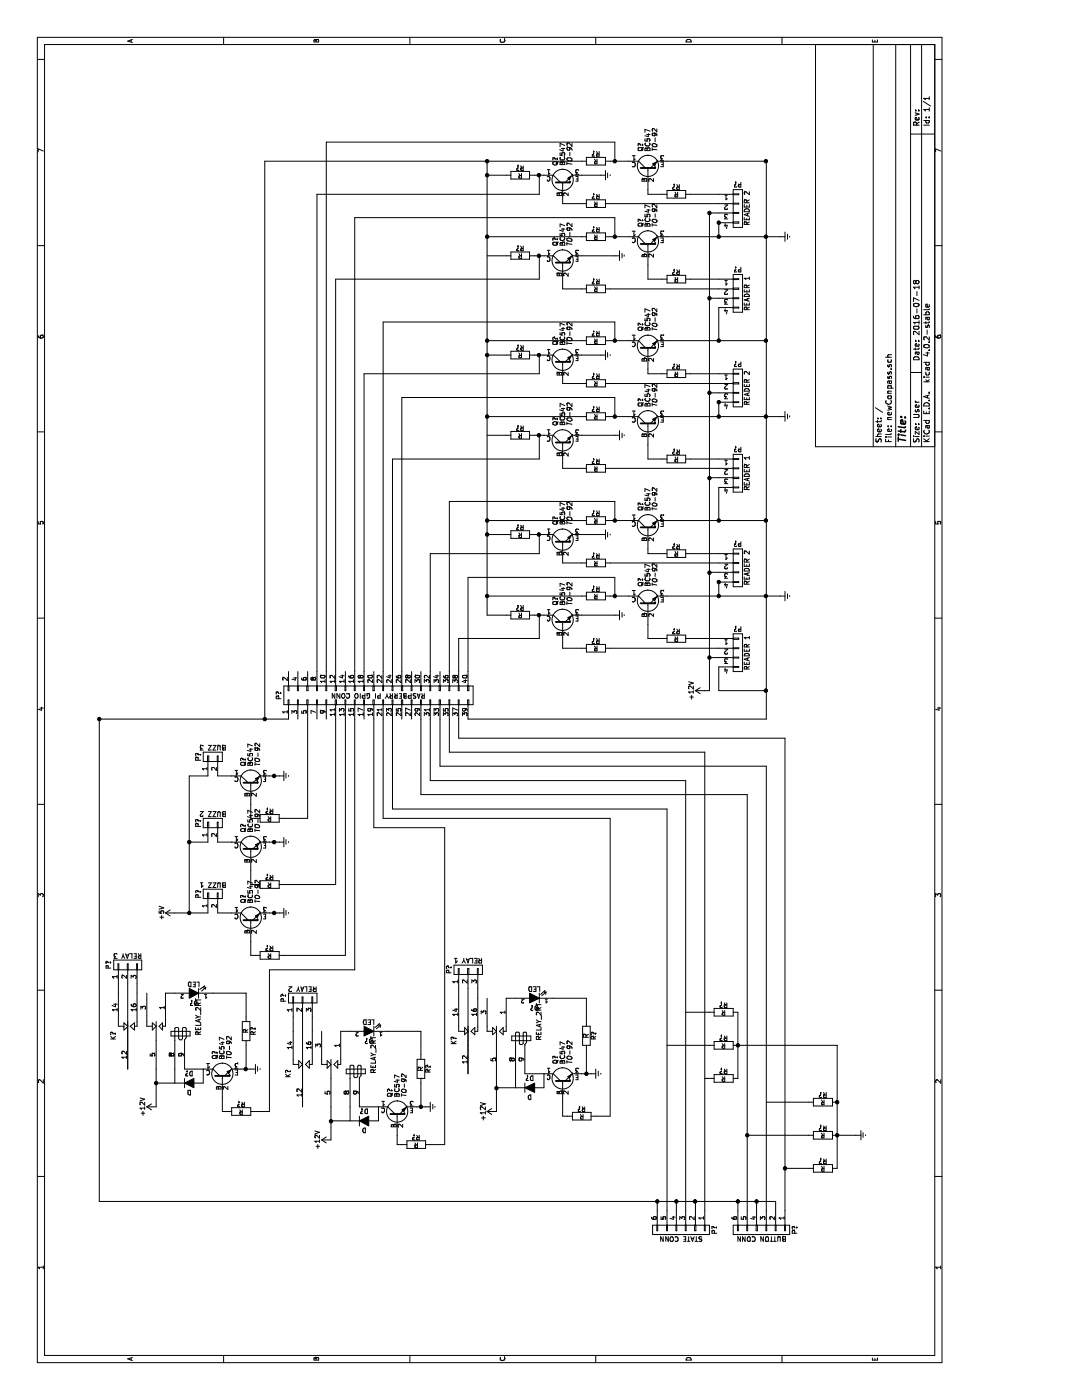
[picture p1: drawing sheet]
EESchema Schematic File Version 2
LIBS:power
LIBS:device
LIBS:transistors
LIBS:conn
LIBS:linear
LIBS:regul
LIBS:74xx
LIBS:cmos4000
LIBS:adc-dac
LIBS:memory
LIBS:xilinx
LIBS:microcontrollers
LIBS:dsp
LIBS:microchip
LIBS:analog_switches
LIBS:motorola
LIBS:texas
LIBS:intel
LIBS:audio
LIBS:interface
LIBS:digital-audio
LIBS:philips
LIBS:display
LIBS:cypress
LIBS:siliconi
LIBS:opto
LIBS:atmel
LIBS:contrib
LIBS:valves
LIBS:newConpass-cache
EELAYER 25 0
EELAYER END
$Descr User 14803 10354
encoding utf-8
Sheet 1 1
Title ""
Date "2016-07-18"
Rev ""
Comp ""
Comment1 ""
Comment2 ""
Comment3 ""
Comment4 ""
$EndDescr
$Comp
L CONN_02X20 P?
U 1 1
P 7450 4000
F 0 "P?" H 7450 5050 50  0000 C CNN
F 1 "RASPBERRY PI GPIO CONN" V 7450 4000 50  0000 C CNN
F 2 "" H 7450 3050 50  0000 C CNN
F 3 "" H 7450 3050 50  0000 C CNN
	1    7450 4000
	1    0    0    -1  
$EndComp
$Comp
L CONN_01X04 P?
U 1 1
P 7900 7800
F 0 "P?" H 7900 8050 50  0000 C CNN
F 1 "READER 1" V 8000 7800 50  0000 C CNN
F 2 "" H 7900 7800 50  0000 C CNN
F 3 "" H 7900 7800 50  0000 C CNN
	1    7900 7800
	0    1    1    0   
$EndComp
$Comp
L BC547 Q?
U 1 1
P 8400 6850
F 0 "Q?" H 8600 6925 50  0000 L CNN
F 1 "BC547" H 8600 6850 50  0000 L CNN
F 2 "TO-92" H 8600 6775 50  0000 L CIN
F 3 "" H 8400 6850 50  0000 L CNN
	1    8400 6850
	1    0    0    -1  
$EndComp
$Comp
L R R?
U 1 1
P 8050 7150
F 0 "R?" V 8130 7150 50  0000 C CNN
F 1 "R" V 8050 7150 50  0000 C CNN
F 2 "" V 7980 7150 50  0000 C CNN
F 3 "" H 8050 7150 50  0000 C CNN
	1    8050 7150
	1    0    0    -1  
$EndComp
$Comp
L R R?
U 1 1
P 7950 6300
F 0 "R?" V 8030 6300 50  0000 C CNN
F 1 "R" V 7950 6300 50  0000 C CNN
F 2 "" V 7880 6300 50  0000 C CNN
F 3 "" H 7950 6300 50  0000 C CNN
	1    7950 6300
	1    0    0    -1  
$EndComp
$Comp
L Earth #PWR?
U 1 1
P 8500 8250
F 0 "#PWR?" H 8500 8000 50  0001 C CNN
F 1 "Earth" H 8500 8100 50  0001 C CNN
F 2 "" H 8500 8250 50  0000 C CNN
F 3 "" H 8500 8250 50  0000 C CNN
	1    8500 8250
	1    0    0    -1  
$EndComp
$Comp
L CONN_01X04 P?
U 1 1
P 8800 7800
F 0 "P?" H 8800 8050 50  0000 C CNN
F 1 "READER 2" V 8900 7800 50  0000 C CNN
F 2 "" H 8800 7800 50  0000 C CNN
F 3 "" H 8800 7800 50  0000 C CNN
	1    8800 7800
	0    1    1    0   
$EndComp
$Comp
L BC547 Q?
U 1 1
P 9200 6850
F 0 "Q?" H 9400 6925 50  0000 L CNN
F 1 "BC547" H 9400 6850 50  0000 L CNN
F 2 "TO-92" H 9400 6775 50  0000 L CIN
F 3 "" H 9200 6850 50  0000 L CNN
	1    9200 6850
	1    0    0    -1  
$EndComp
$Comp
L R R?
U 1 1
P 8950 7150
F 0 "R?" V 9030 7150 50  0000 C CNN
F 1 "R" V 8950 7150 50  0000 C CNN
F 2 "" V 8880 7150 50  0000 C CNN
F 3 "" H 8950 7150 50  0000 C CNN
	1    8950 7150
	1    0    0    -1  
$EndComp
$Comp
L R R?
U 1 1
P 8850 6300
F 0 "R?" V 8930 6300 50  0000 C CNN
F 1 "R" V 8850 6300 50  0000 C CNN
F 2 "" V 8780 6300 50  0000 C CNN
F 3 "" H 8850 6300 50  0000 C CNN
	1    8850 6300
	1    0    0    -1  
$EndComp
$Comp
L BC547 Q?
U 1 1
P 9050 5950
F 0 "Q?" H 9250 6025 50  0000 L CNN
F 1 "BC547" H 9250 5950 50  0000 L CNN
F 2 "TO-92" H 9250 5875 50  0000 L CIN
F 3 "" H 9050 5950 50  0000 L CNN
	1    9050 5950
	1    0    0    -1  
$EndComp
$Comp
L Earth #PWR?
U 1 1
P 9150 6350
F 0 "#PWR?" H 9150 6100 50  0001 C CNN
F 1 "Earth" H 9150 6200 50  0001 C CNN
F 2 "" H 9150 6350 50  0000 C CNN
F 3 "" H 9150 6350 50  0000 C CNN
	1    9150 6350
	1    0    0    -1  
$EndComp
$Comp
L +12V #PWR?
U 1 1
P 7500 7450
F 0 "#PWR?" H 7500 7300 50  0001 C CNN
F 1 "+12V" H 7500 7590 50  0000 C CNN
F 2 "" H 7500 7450 50  0000 C CNN
F 3 "" H 7500 7450 50  0000 C CNN
	1    7500 7450
	1    0    0    -1  
$EndComp
$Comp
L BC547 Q?
U 1 1
P 3350 5950
F 0 "Q?" H 3550 6025 50  0000 L CNN
F 1 "BC547" H 3550 5950 50  0000 L CNN
F 2 "TO-92" H 3550 5875 50  0000 L CIN
F 3 "" H 3350 5950 50  0000 L CNN
	1    3350 5950
	1    0    0    -1  
$EndComp
$Comp
L D D?
U 1 1
P 3300 5600
F 0 "D?" H 3300 5700 50  0000 C CNN
F 1 "D" H 3300 5500 50  0000 C CNN
F 2 "" H 3300 5600 50  0000 C CNN
F 3 "" H 3300 5600 50  0000 C CNN
	1    3300 5600
	0    1    1    0   
$EndComp
$Comp
L RELAY_2RT K?
U 1 1
P 3850 5200
F 0 "K?" H 3800 5600 50  0000 C CNN
F 1 "RELAY_2RT" H 4000 4700 50  0000 C CNN
F 2 "" H 3850 5200 50  0000 C CNN
F 3 "" H 3850 5200 50  0000 C CNN
	1    3850 5200
	1    0    0    -1  
$EndComp
$Comp
L R R?
U 1 1
P 3000 6150
F 0 "R?" V 3080 6150 50  0000 C CNN
F 1 "R" V 3000 6150 50  0000 C CNN
F 2 "" V 2930 6150 50  0000 C CNN
F 3 "" H 3000 6150 50  0000 C CNN
	1    3000 6150
	1    0    0    -1  
$EndComp
$Comp
L Earth #PWR?
U 1 1
P 3450 6250
F 0 "#PWR?" H 3450 6000 50  0001 C CNN
F 1 "Earth" H 3450 6100 50  0001 C CNN
F 2 "" H 3450 6250 50  0000 C CNN
F 3 "" H 3450 6250 50  0000 C CNN
	1    3450 6250
	1    0    0    -1  
$EndComp
$Comp
L LED D?
U 1 1
P 4250 5650
F 0 "D?" H 4250 5750 50  0000 C CNN
F 1 "LED" H 4250 5550 50  0000 C CNN
F 2 "" H 4250 5650 50  0000 C CNN
F 3 "" H 4250 5650 50  0000 C CNN
	1    4250 5650
	0    -1   -1   0   
$EndComp
$Comp
L +12V #PWR?
U 1 1
P 3050 5250
F 0 "#PWR?" H 3050 5100 50  0001 C CNN
F 1 "+12V" H 3050 5390 50  0000 C CNN
F 2 "" H 3050 5250 50  0000 C CNN
F 3 "" H 3050 5250 50  0000 C CNN
	1    3050 5250
	1    0    0    -1  
$EndComp
$Comp
L BC547 Q?
U 1 1
P 3000 4200
F 0 "Q?" H 3200 4275 50  0000 L CNN
F 1 "BC547" H 3200 4200 50  0000 L CNN
F 2 "TO-92" H 3200 4125 50  0000 L CIN
F 3 "" H 3000 4200 50  0000 L CNN
	1    3000 4200
	1    0    0    -1  
$EndComp
$Comp
L D D?
U 1 1
P 2950 3850
F 0 "D?" H 2950 3950 50  0000 C CNN
F 1 "D" H 2950 3750 50  0000 C CNN
F 2 "" H 2950 3850 50  0000 C CNN
F 3 "" H 2950 3850 50  0000 C CNN
	1    2950 3850
	0    1    1    0   
$EndComp
$Comp
L RELAY_2RT K?
U 1 1
P 3500 3450
F 0 "K?" H 3450 3850 50  0000 C CNN
F 1 "RELAY_2RT" H 3650 2950 50  0000 C CNN
F 2 "" H 3500 3450 50  0000 C CNN
F 3 "" H 3500 3450 50  0000 C CNN
	1    3500 3450
	1    0    0    -1  
$EndComp
$Comp
L R R?
U 1 1
P 2700 4400
F 0 "R?" V 2780 4400 50  0000 C CNN
F 1 "R" V 2700 4400 50  0000 C CNN
F 2 "" V 2630 4400 50  0000 C CNN
F 3 "" H 2700 4400 50  0000 C CNN
	1    2700 4400
	1    0    0    -1  
$EndComp
$Comp
L Earth #PWR?
U 1 1
P 3100 4500
F 0 "#PWR?" H 3100 4250 50  0001 C CNN
F 1 "Earth" H 3100 4350 50  0001 C CNN
F 2 "" H 3100 4500 50  0000 C CNN
F 3 "" H 3100 4500 50  0000 C CNN
	1    3100 4500
	1    0    0    -1  
$EndComp
$Comp
L LED D?
U 1 1
P 3900 3900
F 0 "D?" H 3900 4000 50  0000 C CNN
F 1 "LED" H 3900 3800 50  0000 C CNN
F 2 "" H 3900 3900 50  0000 C CNN
F 3 "" H 3900 3900 50  0000 C CNN
	1    3900 3900
	0    -1   -1   0   
$EndComp
$Comp
L +12V #PWR?
U 1 1
P 2750 3500
F 0 "#PWR?" H 2750 3350 50  0001 C CNN
F 1 "+12V" H 2750 3640 50  0000 C CNN
F 2 "" H 2750 3500 50  0000 C CNN
F 3 "" H 2750 3500 50  0000 C CNN
	1    2750 3500
	1    0    0    -1  
$EndComp
$Comp
L BC547 Q?
U 1 1
P 3400 2350
F 0 "Q?" H 3600 2425 50  0000 L CNN
F 1 "BC547" H 3600 2350 50  0000 L CNN
F 2 "TO-92" H 3600 2275 50  0000 L CIN
F 3 "" H 3400 2350 50  0000 L CNN
	1    3400 2350
	1    0    0    -1  
$EndComp
$Comp
L D D?
U 1 1
P 3350 2000
F 0 "D?" H 3350 2100 50  0000 C CNN
F 1 "D" H 3350 1900 50  0000 C CNN
F 2 "" H 3350 2000 50  0000 C CNN
F 3 "" H 3350 2000 50  0000 C CNN
	1    3350 2000
	0    1    1    0   
$EndComp
$Comp
L RELAY_2RT K?
U 1 1
P 3900 1600
F 0 "K?" H 3850 2000 50  0000 C CNN
F 1 "RELAY_2RT" H 4050 1100 50  0000 C CNN
F 2 "" H 3900 1600 50  0000 C CNN
F 3 "" H 3900 1600 50  0000 C CNN
	1    3900 1600
	1    0    0    -1  
$EndComp
$Comp
L R R?
U 1 1
P 3050 2550
F 0 "R?" V 3130 2550 50  0000 C CNN
F 1 "R" V 3050 2550 50  0000 C CNN
F 2 "" V 2980 2550 50  0000 C CNN
F 3 "" H 3050 2550 50  0000 C CNN
	1    3050 2550
	1    0    0    -1  
$EndComp
$Comp
L Earth #PWR?
U 1 1
P 3500 2650
F 0 "#PWR?" H 3500 2400 50  0001 C CNN
F 1 "Earth" H 3500 2500 50  0001 C CNN
F 2 "" H 3500 2650 50  0000 C CNN
F 3 "" H 3500 2650 50  0000 C CNN
	1    3500 2650
	1    0    0    -1  
$EndComp
$Comp
L LED D?
U 1 1
P 4300 2050
F 0 "D?" H 4300 2150 50  0000 C CNN
F 1 "LED" H 4300 1950 50  0000 C CNN
F 2 "" H 4300 2050 50  0000 C CNN
F 3 "" H 4300 2050 50  0000 C CNN
	1    4300 2050
	0    -1   -1   0   
$EndComp
$Comp
L +12V #PWR?
U 1 1
P 3100 1650
F 0 "#PWR?" H 3100 1500 50  0001 C CNN
F 1 "+12V" H 3100 1790 50  0000 C CNN
F 2 "" H 3100 1650 50  0000 C CNN
F 3 "" H 3100 1650 50  0000 C CNN
	1    3100 1650
	1    0    0    -1  
$EndComp
$Comp
L BC547 Q?
U 1 1
P 5050 2650
F 0 "Q?" H 5250 2725 50  0000 L CNN
F 1 "BC547" H 5250 2650 50  0000 L CNN
F 2 "TO-92" H 5250 2575 50  0000 L CIN
F 3 "" H 5050 2650 50  0000 L CNN
	1    5050 2650
	1    0    0    -1  
$EndComp
$Comp
L R R?
U 1 1
P 4700 2850
F 0 "R?" V 4780 2850 50  0000 C CNN
F 1 "R" V 4700 2850 50  0000 C CNN
F 2 "" V 4630 2850 50  0000 C CNN
F 3 "" H 4700 2850 50  0000 C CNN
	1    4700 2850
	1    0    0    -1  
$EndComp
$Comp
L Earth #PWR?
U 1 1
P 5150 2950
F 0 "#PWR?" H 5150 2700 50  0001 C CNN
F 1 "Earth" H 5150 2800 50  0001 C CNN
F 2 "" H 5150 2950 50  0000 C CNN
F 3 "" H 5150 2950 50  0000 C CNN
	1    5150 2950
	1    0    0    -1  
$EndComp
$Comp
L BC547 Q?
U 1 1
P 5800 2650
F 0 "Q?" H 6000 2725 50  0000 L CNN
F 1 "BC547" H 6000 2650 50  0000 L CNN
F 2 "TO-92" H 6000 2575 50  0000 L CIN
F 3 "" H 5800 2650 50  0000 L CNN
	1    5800 2650
	1    0    0    -1  
$EndComp
$Comp
L R R?
U 1 1
P 5450 2850
F 0 "R?" V 5530 2850 50  0000 C CNN
F 1 "R" V 5450 2850 50  0000 C CNN
F 2 "" V 5380 2850 50  0000 C CNN
F 3 "" H 5450 2850 50  0000 C CNN
	1    5450 2850
	1    0    0    -1  
$EndComp
$Comp
L Earth #PWR?
U 1 1
P 5900 2950
F 0 "#PWR?" H 5900 2700 50  0001 C CNN
F 1 "Earth" H 5900 2800 50  0001 C CNN
F 2 "" H 5900 2950 50  0000 C CNN
F 3 "" H 5900 2950 50  0000 C CNN
	1    5900 2950
	1    0    0    -1  
$EndComp
$Comp
L BC547 Q?
U 1 1
P 6500 2650
F 0 "Q?" H 6700 2725 50  0000 L CNN
F 1 "BC547" H 6700 2650 50  0000 L CNN
F 2 "TO-92" H 6700 2575 50  0000 L CIN
F 3 "" H 6500 2650 50  0000 L CNN
	1    6500 2650
	1    0    0    -1  
$EndComp
$Comp
L R R?
U 1 1
P 6150 2850
F 0 "R?" V 6230 2850 50  0000 C CNN
F 1 "R" V 6150 2850 50  0000 C CNN
F 2 "" V 6080 2850 50  0000 C CNN
F 3 "" H 6150 2850 50  0000 C CNN
	1    6150 2850
	1    0    0    -1  
$EndComp
$Comp
L Earth #PWR?
U 1 1
P 6600 2950
F 0 "#PWR?" H 6600 2700 50  0001 C CNN
F 1 "Earth" H 6600 2800 50  0001 C CNN
F 2 "" H 6600 2950 50  0000 C CNN
F 3 "" H 6600 2950 50  0000 C CNN
	1    6600 2950
	1    0    0    -1  
$EndComp
$Comp
L +5V #PWR?
U 1 1
P 5150 1850
F 0 "#PWR?" H 5150 1700 50  0001 C CNN
F 1 "+5V" H 5150 1990 50  0000 C CNN
F 2 "" H 5150 1850 50  0000 C CNN
F 3 "" H 5150 1850 50  0000 C CNN
	1    5150 1850
	1    0    0    -1  
$EndComp
$Comp
L R R?
U 1 1
P 3900 2600
F 0 "R?" V 3980 2600 50  0000 C CNN
F 1 "R" V 3900 2600 50  0000 C CNN
F 2 "" V 3830 2600 50  0000 C CNN
F 3 "" H 3900 2600 50  0000 C CNN
	1    3900 2600
	0    1    1    0   
$EndComp
$Comp
L R R?
U 1 1
P 3500 4450
F 0 "R?" V 3580 4450 50  0000 C CNN
F 1 "R" V 3500 4450 50  0000 C CNN
F 2 "" V 3430 4450 50  0000 C CNN
F 3 "" H 3500 4450 50  0000 C CNN
	1    3500 4450
	0    1    1    0   
$EndComp
$Comp
L R R?
U 1 1
P 3850 6200
F 0 "R?" V 3930 6200 50  0000 C CNN
F 1 "R" V 3850 6200 50  0000 C CNN
F 2 "" V 3780 6200 50  0000 C CNN
F 3 "" H 3850 6200 50  0000 C CNN
	1    3850 6200
	0    1    1    0   
$EndComp
$Comp
L CONN_01X02 P?
U 1 1
P 5350 2250
F 0 "P?" H 5350 2400 50  0000 C CNN
F 1 "BUZZ 1" V 5450 2250 50  0000 C CNN
F 2 "" H 5350 2250 50  0000 C CNN
F 3 "" H 5350 2250 50  0000 C CNN
	1    5350 2250
	1    0    0    -1  
$EndComp
$Comp
L CONN_01X02 P?
U 1 1
P 6100 2250
F 0 "P?" H 6100 2400 50  0000 C CNN
F 1 "BUZZ 2" V 6200 2250 50  0000 C CNN
F 2 "" H 6100 2250 50  0000 C CNN
F 3 "" H 6100 2250 50  0000 C CNN
	1    6100 2250
	1    0    0    -1  
$EndComp
$Comp
L CONN_01X02 P?
U 1 1
P 6800 2250
F 0 "P?" H 6800 2400 50  0000 C CNN
F 1 "BUZZ 3" V 6900 2250 50  0000 C CNN
F 2 "" H 6800 2250 50  0000 C CNN
F 3 "" H 6800 2250 50  0000 C CNN
	1    6800 2250
	1    0    0    -1  
$EndComp
$Comp
L CONN_01X03 P?
U 1 1
P 4250 3200
F 0 "P?" H 4250 3400 50  0000 C CNN
F 1 "RELAY 2" V 4350 3200 50  0000 C CNN
F 2 "" H 4250 3200 50  0000 C CNN
F 3 "" H 4250 3200 50  0000 C CNN
	1    4250 3200
	1    0    0    -1  
$EndComp
$Comp
L CONN_01X03 P?
U 1 1
P 4550 4950
F 0 "P?" H 4550 5150 50  0000 C CNN
F 1 "RELAY 1" V 4650 4950 50  0000 C CNN
F 2 "" H 4550 4950 50  0000 C CNN
F 3 "" H 4550 4950 50  0000 C CNN
	1    4550 4950
	1    0    0    -1  
$EndComp
$Comp
L CONN_01X03 P?
U 1 1
P 4600 1350
F 0 "P?" H 4600 1550 50  0000 C CNN
F 1 "RELAY 3" V 4700 1350 50  0000 C CNN
F 2 "" H 4600 1350 50  0000 C CNN
F 3 "" H 4600 1350 50  0000 C CNN
	1    4600 1350
	1    0    0    -1  
$EndComp
$Comp
L CONN_01X06 P?
U 1 1
P 1800 7200
F 0 "P?" H 1800 7550 50  0000 C CNN
F 1 "STATE CONN" V 1900 7200 50  0000 C CNN
F 2 "" H 1800 7200 50  0000 C CNN
F 3 "" H 1800 7200 50  0000 C CNN
	1    1800 7200
	-1   0    0    1   
$EndComp
$Comp
L CONN_01X06 P?
U 1 1
P 1800 8050
F 0 "P?" H 1800 8400 50  0000 C CNN
F 1 "BUTTON CONN" V 1900 8050 50  0000 C CNN
F 2 "" H 1800 8050 50  0000 C CNN
F 3 "" H 1800 8050 50  0000 C CNN
	1    1800 8050
	-1   0    0    1   
$EndComp
$Comp
L R R?
U 1 1
P 8500 6300
F 0 "R?" V 8580 6300 50  0000 C CNN
F 1 "R" V 8500 6300 50  0000 C CNN
F 2 "" V 8430 6300 50  0000 C CNN
F 3 "" H 8500 6300 50  0000 C CNN
	1    8500 6300
	1    0    0    -1  
$EndComp
$Comp
L BC547 Q?
U 1 1
P 8200 5950
F 0 "Q?" H 8400 6025 50  0000 L CNN
F 1 "BC547" H 8400 5950 50  0000 L CNN
F 2 "TO-92" H 8400 5875 50  0000 L CIN
F 3 "" H 8200 5950 50  0000 L CNN
	1    8200 5950
	1    0    0    -1  
$EndComp
$Comp
L R R?
U 1 1
P 8300 5500
F 0 "R?" V 8380 5500 50  0000 C CNN
F 1 "R" V 8300 5500 50  0000 C CNN
F 2 "" V 8230 5500 50  0000 C CNN
F 3 "" H 8300 5500 50  0000 C CNN
	1    8300 5500
	1    0    0    -1  
$EndComp
$Comp
L Earth #PWR?
U 1 1
P 8300 6500
F 0 "#PWR?" H 8300 6250 50  0001 C CNN
F 1 "Earth" H 8300 6350 50  0001 C CNN
F 2 "" H 8300 6500 50  0000 C CNN
F 3 "" H 8300 6500 50  0000 C CNN
	1    8300 6500
	1    0    0    -1  
$EndComp
$Comp
L R R?
U 1 1
P 9150 5500
F 0 "R?" V 9230 5500 50  0000 C CNN
F 1 "R" V 9150 5500 50  0000 C CNN
F 2 "" V 9080 5500 50  0000 C CNN
F 3 "" H 9150 5500 50  0000 C CNN
	1    9150 5500
	1    0    0    -1  
$EndComp
$Comp
L R R?
U 1 1
P 9300 6300
F 0 "R?" V 9380 6300 50  0000 C CNN
F 1 "R" V 9300 6300 50  0000 C CNN
F 2 "" V 9230 6300 50  0000 C CNN
F 3 "" H 9300 6300 50  0000 C CNN
	1    9300 6300
	1    0    0    -1  
$EndComp
$Comp
L CONN_01X04 P?
U 1 1
P 9800 7800
F 0 "P?" H 9800 8050 50  0000 C CNN
F 1 "READER 1" V 9900 7800 50  0000 C CNN
F 2 "" H 9800 7800 50  0000 C CNN
F 3 "" H 9800 7800 50  0000 C CNN
	1    9800 7800
	0    1    1    0   
$EndComp
$Comp
L BC547 Q?
U 1 1
P 10300 6850
F 0 "Q?" H 10500 6925 50  0000 L CNN
F 1 "BC547" H 10500 6850 50  0000 L CNN
F 2 "TO-92" H 10500 6775 50  0000 L CIN
F 3 "" H 10300 6850 50  0000 L CNN
	1    10300 6850
	1    0    0    -1  
$EndComp
$Comp
L R R?
U 1 1
P 9950 7150
F 0 "R?" V 10030 7150 50  0000 C CNN
F 1 "R" V 9950 7150 50  0000 C CNN
F 2 "" V 9880 7150 50  0000 C CNN
F 3 "" H 9950 7150 50  0000 C CNN
	1    9950 7150
	1    0    0    -1  
$EndComp
$Comp
L R R?
U 1 1
P 9850 6300
F 0 "R?" V 9930 6300 50  0000 C CNN
F 1 "R" V 9850 6300 50  0000 C CNN
F 2 "" V 9780 6300 50  0000 C CNN
F 3 "" H 9850 6300 50  0000 C CNN
	1    9850 6300
	1    0    0    -1  
$EndComp
$Comp
L Earth #PWR?
U 1 1
P 10400 8250
F 0 "#PWR?" H 10400 8000 50  0001 C CNN
F 1 "Earth" H 10400 8100 50  0001 C CNN
F 2 "" H 10400 8250 50  0000 C CNN
F 3 "" H 10400 8250 50  0000 C CNN
	1    10400 8250
	1    0    0    -1  
$EndComp
$Comp
L CONN_01X04 P?
U 1 1
P 10700 7800
F 0 "P?" H 10700 8050 50  0000 C CNN
F 1 "READER 2" V 10800 7800 50  0000 C CNN
F 2 "" H 10700 7800 50  0000 C CNN
F 3 "" H 10700 7800 50  0000 C CNN
	1    10700 7800
	0    1    1    0   
$EndComp
$Comp
L BC547 Q?
U 1 1
P 11100 6850
F 0 "Q?" H 11300 6925 50  0000 L CNN
F 1 "BC547" H 11300 6850 50  0000 L CNN
F 2 "TO-92" H 11300 6775 50  0000 L CIN
F 3 "" H 11100 6850 50  0000 L CNN
	1    11100 6850
	1    0    0    -1  
$EndComp
$Comp
L R R?
U 1 1
P 10850 7150
F 0 "R?" V 10930 7150 50  0000 C CNN
F 1 "R" V 10850 7150 50  0000 C CNN
F 2 "" V 10780 7150 50  0000 C CNN
F 3 "" H 10850 7150 50  0000 C CNN
	1    10850 7150
	1    0    0    -1  
$EndComp
$Comp
L R R?
U 1 1
P 10750 6300
F 0 "R?" V 10830 6300 50  0000 C CNN
F 1 "R" V 10750 6300 50  0000 C CNN
F 2 "" V 10680 6300 50  0000 C CNN
F 3 "" H 10750 6300 50  0000 C CNN
	1    10750 6300
	1    0    0    -1  
$EndComp
$Comp
L BC547 Q?
U 1 1
P 10950 5950
F 0 "Q?" H 11150 6025 50  0000 L CNN
F 1 "BC547" H 11150 5950 50  0000 L CNN
F 2 "TO-92" H 11150 5875 50  0000 L CIN
F 3 "" H 10950 5950 50  0000 L CNN
	1    10950 5950
	1    0    0    -1  
$EndComp
$Comp
L Earth #PWR?
U 1 1
P 11050 6350
F 0 "#PWR?" H 11050 6100 50  0001 C CNN
F 1 "Earth" H 11050 6200 50  0001 C CNN
F 2 "" H 11050 6350 50  0000 C CNN
F 3 "" H 11050 6350 50  0000 C CNN
	1    11050 6350
	1    0    0    -1  
$EndComp
$Comp
L R R?
U 1 1
P 10400 6300
F 0 "R?" V 10480 6300 50  0000 C CNN
F 1 "R" V 10400 6300 50  0000 C CNN
F 2 "" V 10330 6300 50  0000 C CNN
F 3 "" H 10400 6300 50  0000 C CNN
	1    10400 6300
	1    0    0    -1  
$EndComp
$Comp
L BC547 Q?
U 1 1
P 10100 5950
F 0 "Q?" H 10300 6025 50  0000 L CNN
F 1 "BC547" H 10300 5950 50  0000 L CNN
F 2 "TO-92" H 10300 5875 50  0000 L CIN
F 3 "" H 10100 5950 50  0000 L CNN
	1    10100 5950
	1    0    0    -1  
$EndComp
$Comp
L R R?
U 1 1
P 10200 5500
F 0 "R?" V 10280 5500 50  0000 C CNN
F 1 "R" V 10200 5500 50  0000 C CNN
F 2 "" V 10130 5500 50  0000 C CNN
F 3 "" H 10200 5500 50  0000 C CNN
	1    10200 5500
	1    0    0    -1  
$EndComp
$Comp
L Earth #PWR?
U 1 1
P 10200 6500
F 0 "#PWR?" H 10200 6250 50  0001 C CNN
F 1 "Earth" H 10200 6350 50  0001 C CNN
F 2 "" H 10200 6500 50  0000 C CNN
F 3 "" H 10200 6500 50  0000 C CNN
	1    10200 6500
	1    0    0    -1  
$EndComp
$Comp
L R R?
U 1 1
P 11050 5500
F 0 "R?" V 11130 5500 50  0000 C CNN
F 1 "R" V 11050 5500 50  0000 C CNN
F 2 "" V 10980 5500 50  0000 C CNN
F 3 "" H 11050 5500 50  0000 C CNN
	1    11050 5500
	1    0    0    -1  
$EndComp
$Comp
L R R?
U 1 1
P 11200 6300
F 0 "R?" V 11280 6300 50  0000 C CNN
F 1 "R" V 11200 6300 50  0000 C CNN
F 2 "" V 11130 6300 50  0000 C CNN
F 3 "" H 11200 6300 50  0000 C CNN
	1    11200 6300
	1    0    0    -1  
$EndComp
$Comp
L CONN_01X04 P?
U 1 1
P 11700 7800
F 0 "P?" H 11700 8050 50  0000 C CNN
F 1 "READER 1" V 11800 7800 50  0000 C CNN
F 2 "" H 11700 7800 50  0000 C CNN
F 3 "" H 11700 7800 50  0000 C CNN
	1    11700 7800
	0    1    1    0   
$EndComp
$Comp
L BC547 Q?
U 1 1
P 12200 6850
F 0 "Q?" H 12400 6925 50  0000 L CNN
F 1 "BC547" H 12400 6850 50  0000 L CNN
F 2 "TO-92" H 12400 6775 50  0000 L CIN
F 3 "" H 12200 6850 50  0000 L CNN
	1    12200 6850
	1    0    0    -1  
$EndComp
$Comp
L R R?
U 1 1
P 11850 7150
F 0 "R?" V 11930 7150 50  0000 C CNN
F 1 "R" V 11850 7150 50  0000 C CNN
F 2 "" V 11780 7150 50  0000 C CNN
F 3 "" H 11850 7150 50  0000 C CNN
	1    11850 7150
	1    0    0    -1  
$EndComp
$Comp
L R R?
U 1 1
P 11750 6300
F 0 "R?" V 11830 6300 50  0000 C CNN
F 1 "R" V 11750 6300 50  0000 C CNN
F 2 "" V 11680 6300 50  0000 C CNN
F 3 "" H 11750 6300 50  0000 C CNN
	1    11750 6300
	1    0    0    -1  
$EndComp
$Comp
L Earth #PWR?
U 1 1
P 12300 8250
F 0 "#PWR?" H 12300 8000 50  0001 C CNN
F 1 "Earth" H 12300 8100 50  0001 C CNN
F 2 "" H 12300 8250 50  0000 C CNN
F 3 "" H 12300 8250 50  0000 C CNN
	1    12300 8250
	1    0    0    -1  
$EndComp
$Comp
L CONN_01X04 P?
U 1 1
P 12600 7800
F 0 "P?" H 12600 8050 50  0000 C CNN
F 1 "READER 2" V 12700 7800 50  0000 C CNN
F 2 "" H 12600 7800 50  0000 C CNN
F 3 "" H 12600 7800 50  0000 C CNN
	1    12600 7800
	0    1    1    0   
$EndComp
$Comp
L BC547 Q?
U 1 1
P 13000 6850
F 0 "Q?" H 13200 6925 50  0000 L CNN
F 1 "BC547" H 13200 6850 50  0000 L CNN
F 2 "TO-92" H 13200 6775 50  0000 L CIN
F 3 "" H 13000 6850 50  0000 L CNN
	1    13000 6850
	1    0    0    -1  
$EndComp
$Comp
L R R?
U 1 1
P 12750 7150
F 0 "R?" V 12830 7150 50  0000 C CNN
F 1 "R" V 12750 7150 50  0000 C CNN
F 2 "" V 12680 7150 50  0000 C CNN
F 3 "" H 12750 7150 50  0000 C CNN
	1    12750 7150
	1    0    0    -1  
$EndComp
$Comp
L R R?
U 1 1
P 12650 6300
F 0 "R?" V 12730 6300 50  0000 C CNN
F 1 "R" V 12650 6300 50  0000 C CNN
F 2 "" V 12580 6300 50  0000 C CNN
F 3 "" H 12650 6300 50  0000 C CNN
	1    12650 6300
	1    0    0    -1  
$EndComp
$Comp
L BC547 Q?
U 1 1
P 12850 5950
F 0 "Q?" H 13050 6025 50  0000 L CNN
F 1 "BC547" H 13050 5950 50  0000 L CNN
F 2 "TO-92" H 13050 5875 50  0000 L CIN
F 3 "" H 12850 5950 50  0000 L CNN
	1    12850 5950
	1    0    0    -1  
$EndComp
$Comp
L Earth #PWR?
U 1 1
P 12950 6350
F 0 "#PWR?" H 12950 6100 50  0001 C CNN
F 1 "Earth" H 12950 6200 50  0001 C CNN
F 2 "" H 12950 6350 50  0000 C CNN
F 3 "" H 12950 6350 50  0000 C CNN
	1    12950 6350
	1    0    0    -1  
$EndComp
$Comp
L R R?
U 1 1
P 12300 6300
F 0 "R?" V 12380 6300 50  0000 C CNN
F 1 "R" V 12300 6300 50  0000 C CNN
F 2 "" V 12230 6300 50  0000 C CNN
F 3 "" H 12300 6300 50  0000 C CNN
	1    12300 6300
	1    0    0    -1  
$EndComp
$Comp
L BC547 Q?
U 1 1
P 12000 5950
F 0 "Q?" H 12200 6025 50  0000 L CNN
F 1 "BC547" H 12200 5950 50  0000 L CNN
F 2 "TO-92" H 12200 5875 50  0000 L CIN
F 3 "" H 12000 5950 50  0000 L CNN
	1    12000 5950
	1    0    0    -1  
$EndComp
$Comp
L R R?
U 1 1
P 12100 5500
F 0 "R?" V 12180 5500 50  0000 C CNN
F 1 "R" V 12100 5500 50  0000 C CNN
F 2 "" V 12030 5500 50  0000 C CNN
F 3 "" H 12100 5500 50  0000 C CNN
	1    12100 5500
	1    0    0    -1  
$EndComp
$Comp
L Earth #PWR?
U 1 1
P 12100 6500
F 0 "#PWR?" H 12100 6250 50  0001 C CNN
F 1 "Earth" H 12100 6350 50  0001 C CNN
F 2 "" H 12100 6500 50  0000 C CNN
F 3 "" H 12100 6500 50  0000 C CNN
	1    12100 6500
	1    0    0    -1  
$EndComp
$Comp
L R R?
U 1 1
P 12950 5500
F 0 "R?" V 13030 5500 50  0000 C CNN
F 1 "R" V 12950 5500 50  0000 C CNN
F 2 "" V 12880 5500 50  0000 C CNN
F 3 "" H 12950 5500 50  0000 C CNN
	1    12950 5500
	1    0    0    -1  
$EndComp
$Comp
L R R?
U 1 1
P 13100 6300
F 0 "R?" V 13180 6300 50  0000 C CNN
F 1 "R" V 13100 6300 50  0000 C CNN
F 2 "" V 13030 6300 50  0000 C CNN
F 3 "" H 13100 6300 50  0000 C CNN
	1    13100 6300
	1    0    0    -1  
$EndComp
Connection ~ 7200 2800
Wire Wire Line
	7200 2800 13100 2800
Wire Wire Line
	5150 1850 5150 2200
Connection ~ 5900 2000
Wire Wire Line
	6600 2000 6600 2200
Connection ~ 5150 2000
Wire Wire Line
	5900 2000 5900 2200
Wire Wire Line
	5150 2000 6600 2000
Wire Wire Line
	6150 3250 7200 3250
Wire Wire Line
	5450 3550 7200 3550
Connection ~ 6600 2900
Wire Wire Line
	6600 2850 6600 2950
Wire Wire Line
	6150 3000 6150 3250
Wire Wire Line
	6150 2650 6150 2700
Wire Wire Line
	6300 2650 6150 2650
Connection ~ 5900 2900
Wire Wire Line
	5900 2850 5900 2950
Wire Wire Line
	5450 3000 5450 3550
Wire Wire Line
	5450 2650 5450 2700
Wire Wire Line
	5600 2650 5450 2650
Wire Wire Line
	5150 2300 5150 2450
Wire Wire Line
	4700 3650 7200 3650
Connection ~ 5150 2900
Wire Wire Line
	5150 2850 5150 2950
Wire Wire Line
	4700 3000 4700 3650
Wire Wire Line
	4700 2650 4700 2700
Wire Wire Line
	4850 2650 4700 2650
Wire Wire Line
	4550 3750 7200 3750
Wire Wire Line
	4550 2850 4550 3750
Wire Wire Line
	3050 2850 4550 2850
Connection ~ 3350 1650
Connection ~ 3500 2600
Wire Wire Line
	4300 2600 4300 2250
Wire Wire Line
	3100 1650 3500 1650
Wire Wire Line
	3350 1850 3350 1650
Wire Wire Line
	4300 1750 4300 1850
Wire Wire Line
	3500 2550 3500 2650
Wire Wire Line
	3050 2700 3050 2850
Wire Wire Line
	3050 2350 3050 2400
Wire Wire Line
	3200 2350 3050 2350
Wire Wire Line
	3500 1850 3350 1850
Wire Wire Line
	3350 2150 3500 2150
Wire Wire Line
	3500 2150 3500 1950
Wire Wire Line
	6050 3950 7200 3950
Wire Wire Line
	6050 4700 6050 3950
Wire Wire Line
	2700 4700 6050 4700
Connection ~ 2950 3500
Connection ~ 3100 4450
Wire Wire Line
	3900 4450 3900 4100
Wire Wire Line
	2750 3500 3100 3500
Wire Wire Line
	2950 3700 2950 3500
Wire Wire Line
	3900 3600 3900 3700
Wire Wire Line
	3100 4400 3100 4500
Wire Wire Line
	2700 4550 2700 4700
Wire Wire Line
	2700 4200 2700 4250
Wire Wire Line
	2800 4200 2700 4200
Wire Wire Line
	3100 3700 2950 3700
Wire Wire Line
	2950 4000 3100 4000
Wire Wire Line
	3100 4000 3100 3800
Connection ~ 3300 5250
Connection ~ 3450 6200
Wire Wire Line
	4250 6200 4250 5850
Wire Wire Line
	3050 5250 3450 5250
Wire Wire Line
	3300 5450 3300 5250
Wire Wire Line
	4250 5350 4250 5450
Wire Wire Line
	3450 6150 3450 6250
Wire Wire Line
	6150 4050 7200 4050
Wire Wire Line
	6150 6450 6150 4050
Wire Wire Line
	3000 6450 6150 6450
Wire Wire Line
	3000 6300 3000 6450
Wire Wire Line
	3000 5950 3000 6000
Wire Wire Line
	3150 5950 3000 5950
Wire Wire Line
	3450 5450 3300 5450
Wire Wire Line
	3300 5750 3450 5750
Wire Wire Line
	3450 5750 3450 5550
Wire Wire Line
	6250 4150 7200 4150
Wire Wire Line
	6250 7050 6250 4150
Wire Wire Line
	6400 4450 7200 4450
Wire Wire Line
	6400 7900 6400 4450
Wire Wire Line
	6550 4550 7200 4550
Wire Wire Line
	6550 4550 6550 7250
Wire Wire Line
	6700 4650 7200 4650
Wire Wire Line
	6700 8100 6700 4650
Wire Wire Line
	6850 4750 7200 4750
Wire Wire Line
	2000 7450 6850 7450
Wire Wire Line
	7000 4850 7200 4850
Wire Wire Line
	7000 8300 7000 4850
Connection ~ 7200 1050
Wire Wire Line
	7200 1050 7200 3050
Wire Wire Line
	2100 1050 7200 1050
Connection ~ 8500 5150
Connection ~ 7850 7500
Wire Wire Line
	7500 7500 7500 7450
Connection ~ 8650 7600
Connection ~ 8750 7500
Wire Wire Line
	8750 7500 8750 7600
Wire Wire Line
	7850 7600 7850 7500
Wire Wire Line
	7200 4950 7200 8100
Wire Wire Line
	7700 3350 12750 3350
Wire Wire Line
	7700 3450 13300 3450
Wire Wire Line
	7700 3550 11850 3550
Wire Wire Line
	7700 3750 12500 3750
Wire Wire Line
	7700 3850 10850 3850
Wire Wire Line
	7700 4050 11400 4050
Wire Wire Line
	7700 4150 9950 4150
Wire Wire Line
	7700 4250 10600 4250
Wire Wire Line
	8950 4550 7700 4550
Wire Wire Line
	8050 4850 7700 4850
Wire Wire Line
	8700 4950 7700 4950
Connection ~ 8500 8100
Wire Wire Line
	9150 6150 9150 6350
Wire Wire Line
	8850 6450 8850 7600
Wire Wire Line
	8950 7300 8950 7600
Wire Wire Line
	7950 5950 8000 5950
Wire Wire Line
	7950 6150 7950 5950
Wire Wire Line
	8050 6850 8050 7000
Wire Wire Line
	7950 6450 7950 7600
Wire Wire Line
	8050 7300 8050 7600
Wire Wire Line
	4300 2600 4050 2600
Wire Wire Line
	3750 2600 3500 2600
Wire Wire Line
	3900 4450 3650 4450
Wire Wire Line
	3350 4450 3100 4450
Wire Wire Line
	4000 6200 4250 6200
Wire Wire Line
	3700 6200 3450 6200
Wire Wire Line
	5900 2300 5900 2450
Wire Wire Line
	6600 2300 6600 2450
Wire Wire Line
	3100 3200 4050 3200
Wire Wire Line
	3900 3300 4050 3300
Wire Wire Line
	3900 3100 4050 3100
Wire Wire Line
	3450 4950 4350 4950
Wire Wire Line
	4250 5050 4350 5050
Wire Wire Line
	4250 4850 4350 4850
Wire Wire Line
	3500 1350 4400 1350
Wire Wire Line
	4300 1450 4400 1450
Wire Wire Line
	4300 1250 4400 1250
Wire Wire Line
	2000 8300 7000 8300
Wire Wire Line
	2000 8100 6700 8100
Wire Wire Line
	2000 7900 6400 7900
Wire Wire Line
	2000 7050 6250 7050
Wire Wire Line
	2100 8200 2000 8200
Wire Wire Line
	2100 1050 2100 8200
Wire Wire Line
	2000 8000 2100 8000
Connection ~ 2100 8000
Wire Wire Line
	2000 7800 2100 7800
Connection ~ 2100 7800
Wire Wire Line
	2000 7350 2100 7350
Connection ~ 2100 7350
Wire Wire Line
	2000 7150 2100 7150
Connection ~ 2100 7150
Wire Wire Line
	2000 6950 2100 6950
Connection ~ 2100 6950
Wire Wire Line
	6550 7250 2000 7250
Wire Wire Line
	6850 7450 6850 4750
Wire Wire Line
	8500 7050 8500 8250
Wire Wire Line
	8500 6450 8500 6650
Wire Wire Line
	8500 6150 8500 5150
Wire Wire Line
	8500 6500 8700 6500
Wire Wire Line
	8700 6500 8700 4950
Connection ~ 8500 6500
Wire Wire Line
	8300 6150 8300 6500
Wire Wire Line
	8300 5650 8300 5750
Wire Wire Line
	8300 5350 8300 5150
Wire Wire Line
	8300 5700 8050 5700
Wire Wire Line
	8050 5700 8050 4850
Connection ~ 8300 5700
Wire Wire Line
	8200 6850 8050 6850
Wire Wire Line
	8850 6150 8850 5950
Wire Wire Line
	9150 5650 9150 5750
Wire Wire Line
	9150 5700 8950 5700
Wire Wire Line
	8950 5700 8950 4550
Connection ~ 9150 5700
Wire Wire Line
	9150 5150 9150 5350
Connection ~ 9150 5150
Wire Wire Line
	9300 8100 9300 7050
Connection ~ 9300 8100
Wire Wire Line
	8950 7000 8950 6850
Wire Wire Line
	8950 6850 9000 6850
Wire Wire Line
	9300 6450 9300 6650
Wire Wire Line
	9300 5150 9300 6150
Connection ~ 9300 5150
Wire Wire Line
	9300 6500 9500 6500
Wire Wire Line
	9500 6500 9500 4750
Wire Wire Line
	9500 4750 7700 4750
Connection ~ 9300 6500
Connection ~ 10400 5150
Connection ~ 9750 7500
Connection ~ 10550 7600
Connection ~ 10650 7500
Wire Wire Line
	10650 7500 10650 7600
Wire Wire Line
	9750 7500 9750 7600
Connection ~ 10400 8100
Wire Wire Line
	11050 6150 11050 6350
Wire Wire Line
	10750 6450 10750 7600
Wire Wire Line
	10850 7300 10850 7600
Wire Wire Line
	9850 5950 9900 5950
Wire Wire Line
	9850 6150 9850 5950
Wire Wire Line
	9950 6850 9950 7000
Wire Wire Line
	9850 6450 9850 7600
Wire Wire Line
	9950 7300 9950 7600
Wire Wire Line
	10400 7050 10400 8250
Wire Wire Line
	10400 6450 10400 6650
Wire Wire Line
	10400 5150 10400 6150
Wire Wire Line
	10600 6500 10400 6500
Wire Wire Line
	10600 4250 10600 6500
Connection ~ 10400 6500
Wire Wire Line
	10200 6150 10200 6500
Wire Wire Line
	10200 5650 10200 5750
Wire Wire Line
	10200 5350 10200 5150
Wire Wire Line
	9950 5700 10200 5700
Wire Wire Line
	9950 4150 9950 5700
Connection ~ 10200 5700
Wire Wire Line
	10100 6850 9950 6850
Wire Wire Line
	10750 6150 10750 5950
Wire Wire Line
	11050 5650 11050 5750
Wire Wire Line
	10850 5700 11050 5700
Wire Wire Line
	10850 3850 10850 5700
Connection ~ 11050 5700
Wire Wire Line
	11050 5150 11050 5350
Connection ~ 11050 5150
Wire Wire Line
	11200 8100 11200 7050
Connection ~ 11200 8100
Wire Wire Line
	10850 7000 10850 6850
Wire Wire Line
	10850 6850 10900 6850
Wire Wire Line
	11200 6450 11200 6650
Wire Wire Line
	11200 5150 11200 6150
Connection ~ 11200 5150
Wire Wire Line
	11400 6500 11200 6500
Wire Wire Line
	11400 4050 11400 6500
Connection ~ 11200 6500
Connection ~ 12300 5150
Connection ~ 11650 7500
Connection ~ 12450 7600
Connection ~ 12550 7500
Wire Wire Line
	12550 7500 12550 7600
Wire Wire Line
	11650 7500 11650 7600
Connection ~ 12300 8100
Wire Wire Line
	12950 6150 12950 6350
Wire Wire Line
	12650 6450 12650 7600
Wire Wire Line
	12750 7300 12750 7600
Wire Wire Line
	11750 5950 11800 5950
Wire Wire Line
	11750 6150 11750 5950
Wire Wire Line
	11850 6850 11850 7000
Wire Wire Line
	11750 6450 11750 7600
Wire Wire Line
	11850 7300 11850 7600
Wire Wire Line
	12300 7050 12300 8250
Wire Wire Line
	12300 6450 12300 6650
Wire Wire Line
	12300 5150 12300 6150
Wire Wire Line
	12500 6500 12300 6500
Wire Wire Line
	12500 3750 12500 6500
Connection ~ 12300 6500
Wire Wire Line
	12100 6150 12100 6500
Wire Wire Line
	12100 5650 12100 5750
Wire Wire Line
	12100 5350 12100 5150
Wire Wire Line
	11850 5700 12100 5700
Wire Wire Line
	11850 3550 11850 5700
Connection ~ 12100 5700
Wire Wire Line
	12000 6850 11850 6850
Wire Wire Line
	12650 6150 12650 5950
Wire Wire Line
	12950 5650 12950 5750
Wire Wire Line
	12750 5700 12950 5700
Wire Wire Line
	12750 3350 12750 5700
Connection ~ 12950 5700
Wire Wire Line
	12950 5150 12950 5350
Connection ~ 12950 5150
Wire Wire Line
	13100 8100 13100 7050
Connection ~ 13100 8100
Wire Wire Line
	12750 7000 12750 6850
Wire Wire Line
	12750 6850 12800 6850
Wire Wire Line
	13100 6450 13100 6650
Wire Wire Line
	13100 2800 13100 6150
Connection ~ 13100 5150
Wire Wire Line
	13300 6500 13100 6500
Wire Wire Line
	13300 3450 13300 6500
Connection ~ 13100 6500
Wire Wire Line
	7200 8100 13100 8100
Wire Wire Line
	7500 7500 12550 7500
Wire Wire Line
	7750 7600 7500 7600
Wire Wire Line
	7500 7600 7500 8100
Connection ~ 7500 8100
Wire Wire Line
	8650 7600 8500 7600
Connection ~ 8500 7600
Wire Wire Line
	9650 7600 9300 7600
Connection ~ 9300 7600
Wire Wire Line
	10550 7600 10400 7600
Connection ~ 10400 7600
Wire Wire Line
	11550 7600 11200 7600
Connection ~ 11200 7600
Wire Wire Line
	12450 7600 12300 7600
Connection ~ 12300 7600
Wire Wire Line
	8300 5150 13100 5150
$Comp
L R R?
U 1 1
P 2450 8700
F 0 "R?" V 2530 8700 50  0000 C CNN
F 1 "R" V 2450 8700 50  0000 C CNN
F 2 "" V 2380 8700 50  0000 C CNN
F 3 "" H 2450 8700 50  0000 C CNN
	1    2450 8700
	1    0    0    -1  
$EndComp
Wire Wire Line
	2450 8550 2450 8300
Connection ~ 2450 8300
$Comp
L R R?
U 1 1
P 2800 8700
F 0 "R?" V 2880 8700 50  0000 C CNN
F 1 "R" V 2800 8700 50  0000 C CNN
F 2 "" V 2730 8700 50  0000 C CNN
F 3 "" H 2800 8700 50  0000 C CNN
	1    2800 8700
	1    0    0    -1  
$EndComp
Wire Wire Line
	2800 7900 2800 8550
Connection ~ 2800 7900
$Comp
L R R?
U 1 1
P 3150 8700
F 0 "R?" V 3230 8700 50  0000 C CNN
F 1 "R" V 3150 8700 50  0000 C CNN
F 2 "" V 3080 8700 50  0000 C CNN
F 3 "" H 3150 8700 50  0000 C CNN
	1    3150 8700
	1    0    0    -1  
$EndComp
Wire Wire Line
	3150 8100 3150 8550
Wire Wire Line
	2450 8850 3750 8850
Connection ~ 2800 8850
$Comp
L Earth #PWR?
U 1 1
P 2800 9050
F 0 "#PWR?" H 2800 8800 50  0001 C CNN
F 1 "Earth" H 2800 8900 50  0001 C CNN
F 2 "" H 2800 9050 50  0000 C CNN
F 3 "" H 2800 9050 50  0000 C CNN
	1    2800 9050
	1    0    0    -1  
$EndComp
Wire Wire Line
	2800 8850 2800 9050
$Comp
L R R?
U 1 1
P 3400 7650
F 0 "R?" V 3480 7650 50  0000 C CNN
F 1 "R" V 3400 7650 50  0000 C CNN
F 2 "" V 3330 7650 50  0000 C CNN
F 3 "" H 3400 7650 50  0000 C CNN
	1    3400 7650
	1    0    0    -1  
$EndComp
Wire Wire Line
	3400 7500 3400 7450
$Comp
L R R?
U 1 1
P 3750 7650
F 0 "R?" V 3830 7650 50  0000 C CNN
F 1 "R" V 3750 7650 50  0000 C CNN
F 2 "" V 3680 7650 50  0000 C CNN
F 3 "" H 3750 7650 50  0000 C CNN
	1    3750 7650
	1    0    0    -1  
$EndComp
Wire Wire Line
	3750 7050 3750 7500
$Comp
L R R?
U 1 1
P 4100 7650
F 0 "R?" V 4180 7650 50  0000 C CNN
F 1 "R" V 4100 7650 50  0000 C CNN
F 2 "" V 4030 7650 50  0000 C CNN
F 3 "" H 4100 7650 50  0000 C CNN
	1    4100 7650
	1    0    0    -1  
$EndComp
Wire Wire Line
	4100 7250 4100 7500
Wire Wire Line
	3400 7800 4100 7800
Connection ~ 3750 7800
Wire Wire Line
	3750 8850 3750 7800
Connection ~ 3150 8850
$EndSCHEMATC
